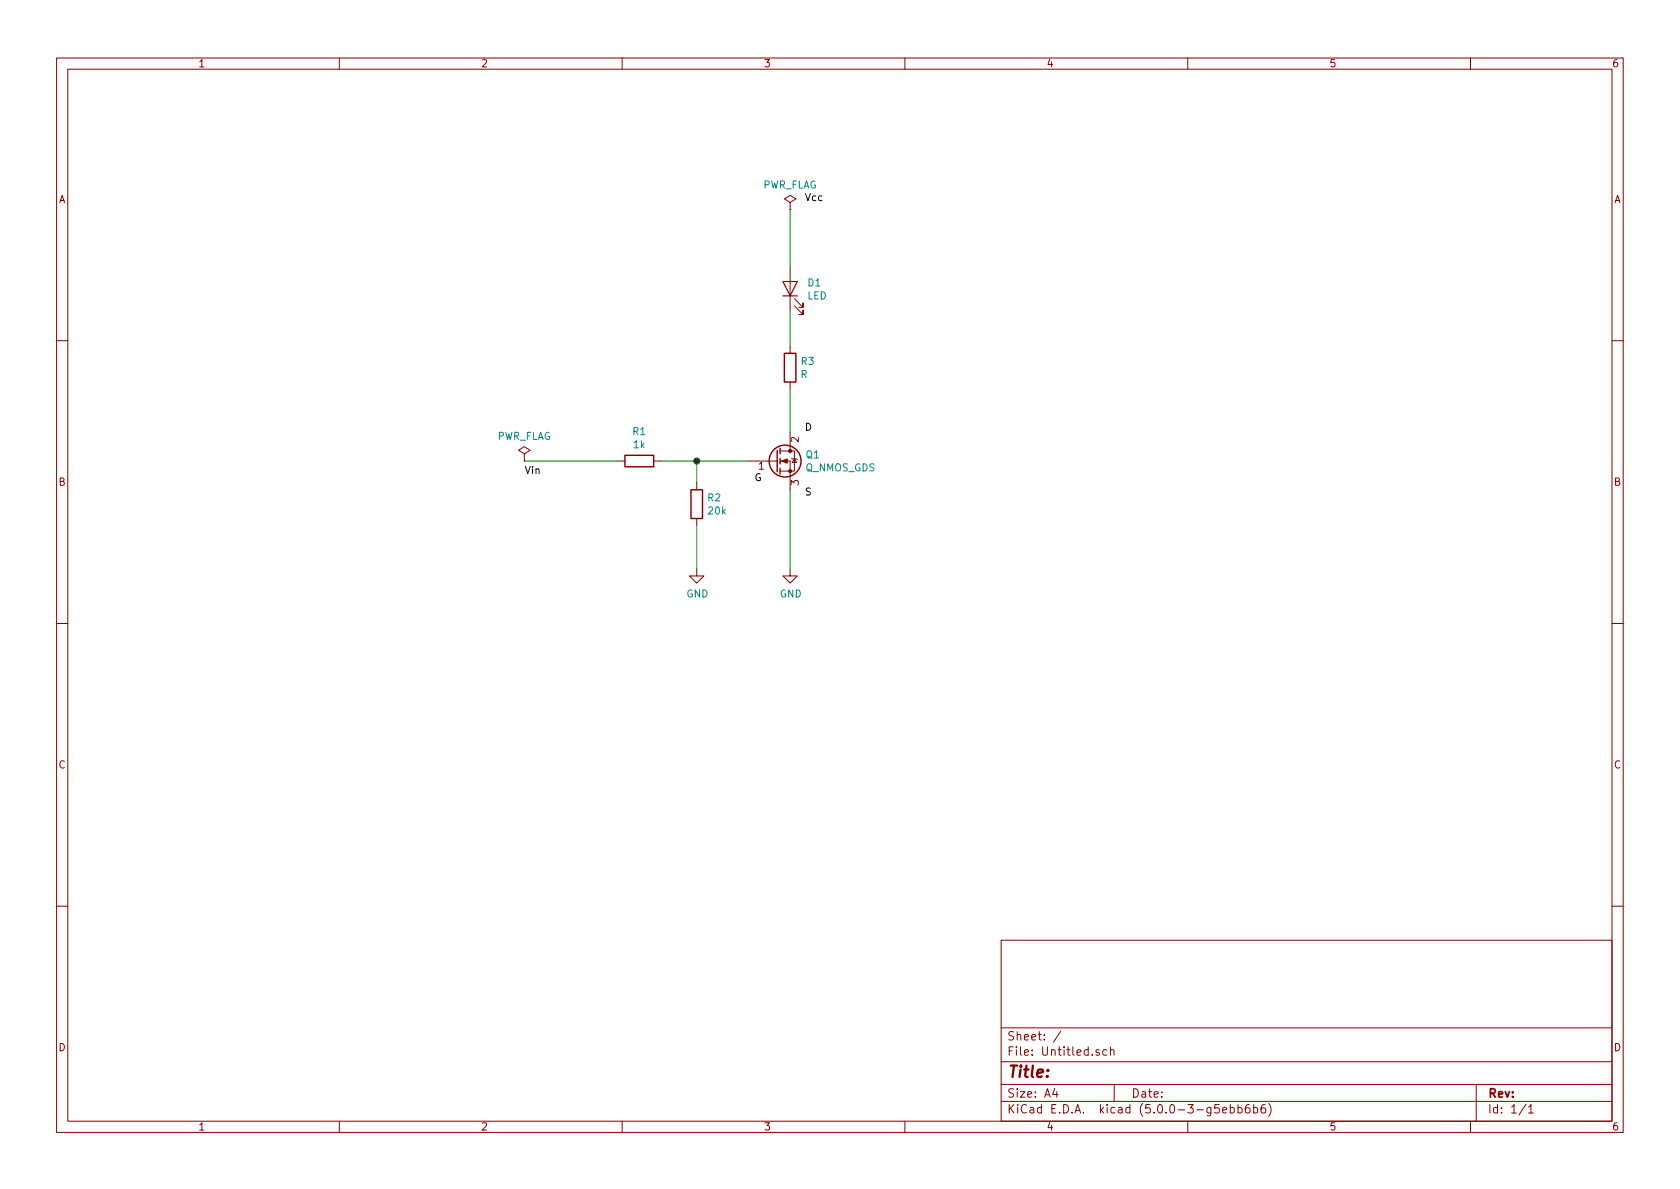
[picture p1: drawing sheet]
EESchema Schematic File Version 4
EELAYER 26 0
EELAYER END
$Descr A4 11693 8268
encoding utf-8
Sheet 1 1
Title ""
Date ""
Rev ""
Comp ""
Comment1 ""
Comment2 ""
Comment3 ""
Comment4 ""
$EndDescr
$Comp
L Device:R R3
U 1 1
P 5500 2550
F 0 "R3" H 5570 2596 50  0000 L CNN
F 1 "R" H 5570 2505 50  0000 L CNN
F 2 "" V 5430 2550 50  0001 C CNN
F 3 "~" H 5500 2550 50  0001 C CNN
	1    5500 2550
	1    0    0    -1  
$EndComp
$Comp
L Device:LED D1
U 1 1
P 5500 2000
F 0 "D1" V 5538 1883 50  0000 R CNN
F 1 "LED" V 5447 1883 50  0000 R CNN
F 2 "" H 5500 2000 50  0001 C CNN
F 3 "~" H 5500 2000 50  0001 C CNN
	1    5500 2000
	0    -1   -1   0   
$EndComp
$Comp
L power:GND #PWR02
U 1 1
P 5500 3950
F 0 "#PWR02" H 5500 3700 50  0001 C CNN
F 1 "GND" H 5505 3777 50  0000 C CNN
F 2 "" H 5500 3950 50  0001 C CNN
F 3 "" H 5500 3950 50  0001 C CNN
	1    5500 3950
	1    0    0    -1  
$EndComp
Text Label 5250 3350 0    50   ~ 0
G
Text Label 5600 3000 0    50   ~ 0
D
Text Label 5600 3450 0    50   ~ 0
S
$Comp
L Device:Q_NMOS_GDS Q1
U 1 1
P 5400 3200
F 0 "Q1" H 5605 3246 50  0000 L CNN
F 1 "Q_NMOS_GDS" H 5605 3155 50  0000 L CNN
F 2 "" H 5600 3300 50  0001 C CNN
F 3 "~" H 5400 3200 50  0001 C CNN
	1    5400 3200
	1    0    0    -1  
$EndComp
Wire Wire Line
	5500 2700 5500 3000
Wire Wire Line
	5500 2150 5500 2400
$Comp
L power:PWR_FLAG #FLG02
U 1 1
P 5500 1450
F 0 "#FLG02" H 5500 1525 50  0001 C CNN
F 1 "PWR_FLAG" H 5500 1624 50  0000 C CNN
F 2 "" H 5500 1450 50  0001 C CNN
F 3 "~" H 5500 1450 50  0001 C CNN
	1    5500 1450
	1    0    0    -1  
$EndComp
$Comp
L power:PWR_FLAG #FLG01
U 1 1
P 3650 3200
F 0 "#FLG01" H 3650 3275 50  0001 C CNN
F 1 "PWR_FLAG" H 3650 3374 50  0000 C CNN
F 2 "" H 3650 3200 50  0001 C CNN
F 3 "~" H 3650 3200 50  0001 C CNN
	1    3650 3200
	1    0    0    -1  
$EndComp
Wire Wire Line
	5500 1450 5500 1850
$Comp
L Device:R R2
U 1 1
P 4850 3500
F 0 "R2" H 4920 3546 50  0000 L CNN
F 1 "20k" H 4920 3455 50  0000 L CNN
F 2 "" V 4780 3500 50  0001 C CNN
F 3 "~" H 4850 3500 50  0001 C CNN
	1    4850 3500
	1    0    0    -1  
$EndComp
$Comp
L power:GND #PWR01
U 1 1
P 4850 3950
F 0 "#PWR01" H 4850 3700 50  0001 C CNN
F 1 "GND" H 4855 3777 50  0000 C CNN
F 2 "" H 4850 3950 50  0001 C CNN
F 3 "" H 4850 3950 50  0001 C CNN
	1    4850 3950
	1    0    0    -1  
$EndComp
Wire Wire Line
	3650 3200 4300 3200
Wire Wire Line
	4850 3200 4850 3350
Wire Wire Line
	4850 3200 5200 3200
Wire Wire Line
	4850 3650 4850 3950
Wire Wire Line
	5500 3400 5500 3950
$Comp
L Device:R R1
U 1 1
P 4450 3200
F 0 "R1" V 4243 3200 50  0000 C CNN
F 1 "1k" V 4334 3200 50  0000 C CNN
F 2 "" V 4380 3200 50  0001 C CNN
F 3 "~" H 4450 3200 50  0001 C CNN
	1    4450 3200
	0    1    1    0   
$EndComp
Wire Wire Line
	4600 3200 4850 3200
Connection ~ 4850 3200
Text Label 5600 1400 0    50   ~ 0
Vcc
Text Label 3650 3300 0    50   ~ 0
Vin
$EndSCHEMATC
